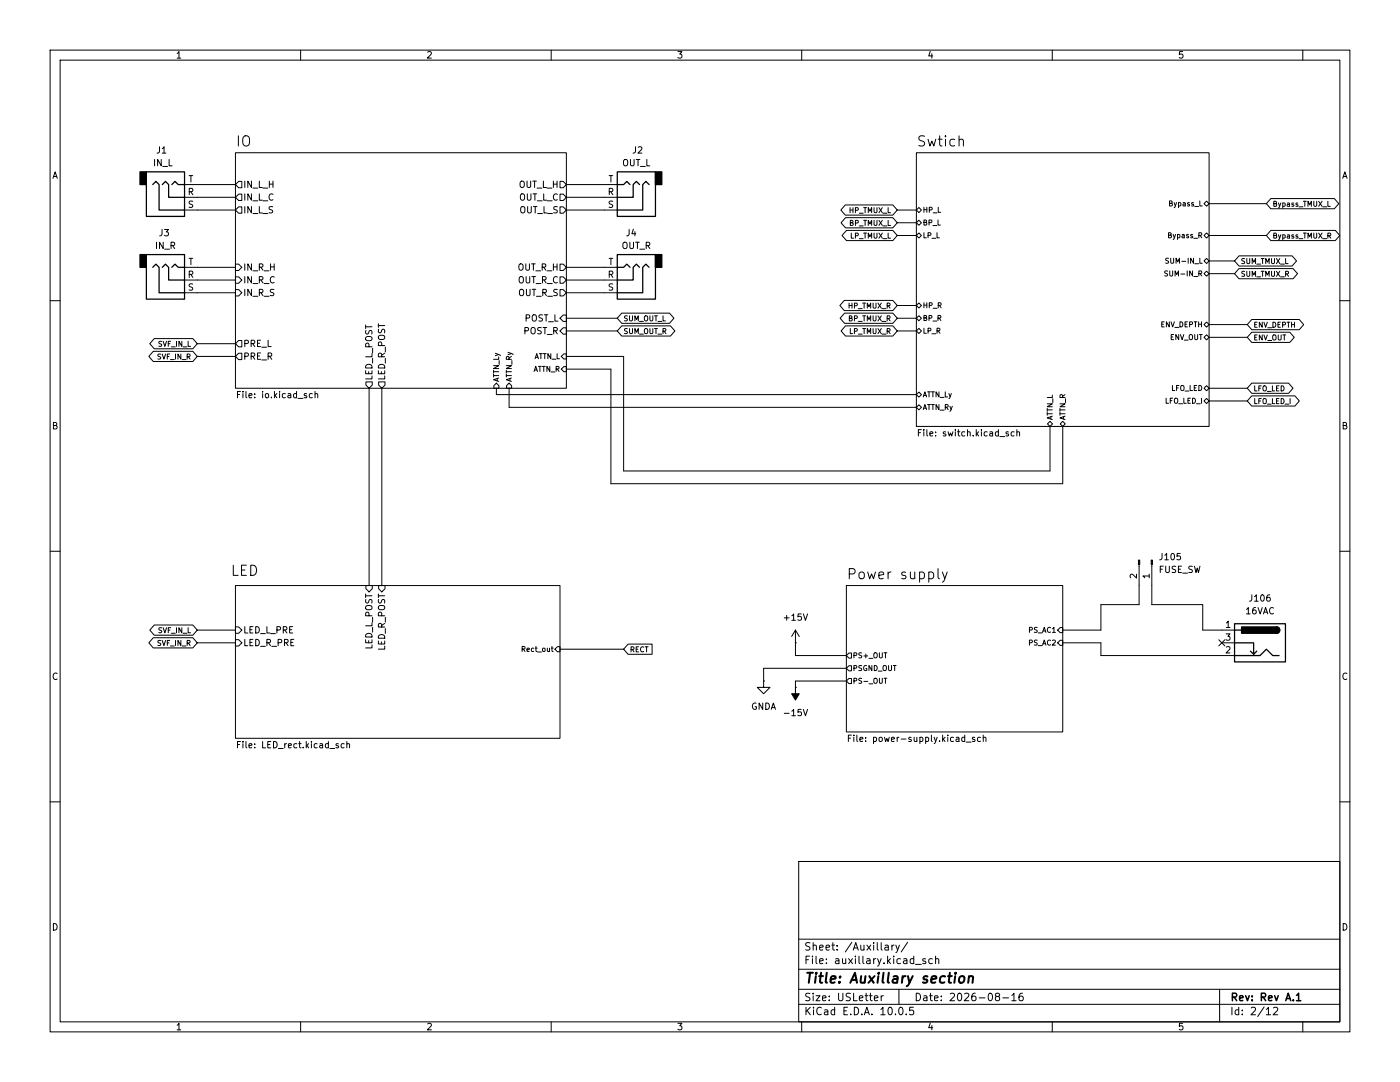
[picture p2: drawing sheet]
(kicad_sch
 (version 20260306)
 (generator "eeschema")
 (generator_version "10.0")
 (paper "USLetter")
 (title_block
  (title "Auxillary section")
  (date "2026-08-16")
  (rev "Rev A.1"))
 (lib_symbols
  (symbol "Connector:Barrel_Jack_Switch"
   (pin_names (hide yes)) (exclude_from_sim no) (in_bom yes) (on_board yes)
   (in_pos_files yes)
   (duplicate_pin_numbers_are_jumpers no)
   (property "Reference" "J" (at 0 5.334 0) (show_name no) (do_not_autoplace no) (effects (font (size 1.27 1.27))))
   (property "Value" "Barrel_Jack_Switch" (at 0 -5.08 0) (show_name no) (do_not_autoplace no) (effects (font (size 1.27 1.27))))
   (property "Footprint" "" (at 1.27 -1.016 0) (show_name no) (do_not_autoplace no) (hide yes) (effects (font (size 1.27 1.27))))
   (property "Datasheet" "" (at 1.27 -1.016 0) (show_name no) (do_not_autoplace no) (hide yes) (effects (font (size 1.27 1.27))))
   (property "Description" "DC Barrel Jack with an internal switch" (at 0 0 0) (show_name no) (do_not_autoplace no) (hide yes) (effects (font (size 1.27 1.27))))
   (symbol "Barrel_Jack_Switch_0_1"
    (rectangle (start -5.08 3.81) (end 5.08 -3.81) (stroke (width 0.254) (type default)) (fill (type background)))
    (polyline (pts (xy -3.81 -2.54) (xy -2.54 -2.54) (xy -1.27 -1.27) (xy 0 -2.54) (xy 2.54 -2.54) (xy 5.08 -2.54)) (stroke (width 0.254) (type default)) (fill (type none)))
    (arc (start -3.302 1.905) (mid -3.9343 2.54) (end -3.302 3.175) (stroke (width 0.254) (type default)) (fill (type none)))
    (arc (start -3.302 1.905) (mid -3.9343 2.54) (end -3.302 3.175) (stroke (width 0.254) (type default)) (fill (type outline)))
    (polyline (pts (xy 1.27 -2.286) (xy 1.905 -1.651)) (stroke (width 0.254) (type default)) (fill (type none)))
    (rectangle (start 3.683 3.175) (end -3.302 1.905) (stroke (width 0.254) (type default)) (fill (type outline)))
    (polyline (pts (xy 5.08 2.54) (xy 3.81 2.54)) (stroke (width 0.254) (type default)) (fill (type none)))
    (polyline (pts (xy 5.08 0) (xy 1.27 0) (xy 1.27 -2.286) (xy 0.635 -1.651)) (stroke (width 0.254) (type default)) (fill (type none))))
   (symbol "Barrel_Jack_Switch_1_1"
    (pin passive line (at 7.62 2.54 180) (length 2.54) (name "" (effects (font (size 1.27 1.27)))) (number "1" (effects (font (size 1.27 1.27)))))
    (pin passive line (at 7.62 -2.54 180) (length 2.54) (name "" (effects (font (size 1.27 1.27)))) (number "2" (effects (font (size 1.27 1.27)))))
    (pin passive line (at 7.62 0 180) (length 2.54) (name "" (effects (font (size 1.27 1.27)))) (number "3" (effects (font (size 1.27 1.27))))))
   (embedded_fonts no))
  (symbol "Connector:Conn_01x02_Pin"
   (pin_names
    (offset 1.016) (hide yes)) (exclude_from_sim no) (in_bom yes) (on_board yes)
   (in_pos_files yes)
   (duplicate_pin_numbers_are_jumpers no)
   (property "Reference" "J" (at 0 2.54 0) (show_name no) (do_not_autoplace no) (effects (font (size 1.27 1.27))))
   (property "Value" "Conn_01x02_Pin" (at 0 -5.08 0) (show_name no) (do_not_autoplace no) (effects (font (size 1.27 1.27))))
   (property "Footprint" "" (at 0 0 0) (show_name no) (do_not_autoplace no) (hide yes) (effects (font (size 1.27 1.27))))
   (property "Datasheet" "" (at 0 0 0) (show_name no) (do_not_autoplace no) (hide yes) (effects (font (size 1.27 1.27))))
   (property "Description" "Generic connector, single row, 01x02, script generated" (at 0 0 0) (show_name no) (do_not_autoplace no) (hide yes) (effects (font (size 1.27 1.27))))
   (property "ki_locked" "" (at 0 0 0) (show_name no) (do_not_autoplace no) (effects (font (size 1.27 1.27))))
   (symbol "Conn_01x02_Pin_1_1"
    (rectangle (start 0.8636 0.127) (end 0 -0.127) (stroke (width 0.1524) (type default)) (fill (type outline)))
    (rectangle (start 0.8636 -2.413) (end 0 -2.667) (stroke (width 0.1524) (type default)) (fill (type outline)))
    (polyline (pts (xy 1.27 0) (xy 0.8636 0)) (stroke (width 0.1524) (type default)) (fill (type none)))
    (polyline (pts (xy 1.27 -2.54) (xy 0.8636 -2.54)) (stroke (width 0.1524) (type default)) (fill (type none)))
    (pin passive line (at 5.08 0 180) (length 3.81) (name "Pin_1" (effects (font (size 1.27 1.27)))) (number "1" (effects (font (size 1.27 1.27)))))
    (pin passive line (at 5.08 -2.54 180) (length 3.81) (name "Pin_2" (effects (font (size 1.27 1.27)))) (number "2" (effects (font (size 1.27 1.27))))))
   (embedded_fonts no))
  (symbol "Connector_Audio:AudioJack3" (exclude_from_sim no) (in_bom yes) (on_board yes)
   (in_pos_files yes)
   (duplicate_pin_numbers_are_jumpers no)
   (property "Reference" "J" (at 0 8.89 0) (show_name no) (do_not_autoplace no) (effects (font (size 1.27 1.27))))
   (property "Value" "AudioJack3" (at 0 6.35 0) (show_name no) (do_not_autoplace no) (effects (font (size 1.27 1.27))))
   (property "Footprint" "" (at 0 0 0) (show_name no) (do_not_autoplace no) (hide yes) (effects (font (size 1.27 1.27))))
   (property "Datasheet" "" (at 0 0 0) (show_name no) (do_not_autoplace no) (hide yes) (effects (font (size 1.27 1.27))))
   (property "Description" "Audio Jack, 3 Poles (Stereo / TRS)" (at 0 0 0) (show_name no) (do_not_autoplace no) (hide yes) (effects (font (size 1.27 1.27))))
   (symbol "AudioJack3_0_1"
    (rectangle (start -5.08 -5.08) (end -6.35 -2.54) (stroke (width 0.254) (type default)) (fill (type outline)))
    (polyline (pts (xy -1.905 -2.54) (xy -1.27 -3.175) (xy -0.635 -2.54) (xy -0.635 0) (xy 2.54 0)) (stroke (width 0.254) (type default)) (fill (type none)))
    (polyline (pts (xy 0 -2.54) (xy 0.635 -3.175) (xy 1.27 -2.54) (xy 2.54 -2.54)) (stroke (width 0.254) (type default)) (fill (type none)))
    (rectangle (start 2.54 3.81) (end -5.08 -5.08) (stroke (width 0.254) (type default)) (fill (type background)))
    (polyline (pts (xy 2.54 2.54) (xy -2.54 2.54) (xy -2.54 -2.54) (xy -3.175 -3.175) (xy -3.81 -2.54)) (stroke (width 0.254) (type default)) (fill (type none))))
   (symbol "AudioJack3_1_1"
    (pin passive line (at 5.08 0 180) (length 2.54) (name "" (effects (font (size 1.27 1.27)))) (number "R" (effects (font (size 1.27 1.27)))))
    (pin passive line (at 5.08 2.54 180) (length 2.54) (name "" (effects (font (size 1.27 1.27)))) (number "S" (effects (font (size 1.27 1.27)))))
    (pin passive line (at 5.08 -2.54 180) (length 2.54) (name "" (effects (font (size 1.27 1.27)))) (number "T" (effects (font (size 1.27 1.27))))))
   (embedded_fonts no))
  (symbol "power:+15V"
   (power global)
   (pin_numbers (hide yes))
   (pin_names
    (offset 0) (hide yes)) (exclude_from_sim no) (in_bom yes) (on_board yes)
   (in_pos_files yes)
   (duplicate_pin_numbers_are_jumpers no)
   (property "Reference" "#PWR" (at 0 -3.81 0) (show_name no) (do_not_autoplace no) (hide yes) (effects (font (size 1.27 1.27))))
   (property "Value" "+15V" (at 0 3.556 0) (show_name no) (do_not_autoplace no) (effects (font (size 1.27 1.27))))
   (property "Footprint" "" (at 0 0 0) (show_name no) (do_not_autoplace no) (hide yes) (effects (font (size 1.27 1.27))))
   (property "Datasheet" "" (at 0 0 0) (show_name no) (do_not_autoplace no) (hide yes) (effects (font (size 1.27 1.27))))
   (property "Description" "Power symbol creates a global label with name \"+15V\"" (at 0 0 0) (show_name no) (do_not_autoplace no) (hide yes) (effects (font (size 1.27 1.27))))
   (symbol "+15V_0_1"
    (polyline (pts (xy -0.762 1.27) (xy 0 2.54)) (stroke (width 0) (type default)) (fill (type none)))
    (polyline (pts (xy 0 2.54) (xy 0.762 1.27)) (stroke (width 0) (type default)) (fill (type none)))
    (polyline (pts (xy 0 0) (xy 0 2.54)) (stroke (width 0) (type default)) (fill (type none))))
   (symbol "+15V_1_1"
    (pin power_in line (at 0 0 90) (length 0) (name "" (effects (font (size 1.27 1.27)))) (number "1" (effects (font (size 1.27 1.27))))))
   (embedded_fonts no))
  (symbol "power:-15V"
   (power global)
   (pin_numbers (hide yes))
   (pin_names
    (offset 0) (hide yes)) (exclude_from_sim no) (in_bom yes) (on_board yes)
   (in_pos_files yes)
   (duplicate_pin_numbers_are_jumpers no)
   (property "Reference" "#PWR" (at 0 -3.81 0) (show_name no) (do_not_autoplace no) (hide yes) (effects (font (size 1.27 1.27))))
   (property "Value" "-15V" (at 0 3.556 0) (show_name no) (do_not_autoplace no) (effects (font (size 1.27 1.27))))
   (property "Footprint" "" (at 0 0 0) (show_name no) (do_not_autoplace no) (hide yes) (effects (font (size 1.27 1.27))))
   (property "Datasheet" "" (at 0 0 0) (show_name no) (do_not_autoplace no) (hide yes) (effects (font (size 1.27 1.27))))
   (property "Description" "Power symbol creates a global label with name \"-15V\"" (at 0 0 0) (show_name no) (do_not_autoplace no) (hide yes) (effects (font (size 1.27 1.27))))
   (symbol "-15V_0_0"
    (pin power_in line (at 0 0 90) (length 0) (name "" (effects (font (size 1.27 1.27)))) (number "1" (effects (font (size 1.27 1.27))))))
   (symbol "-15V_0_1"
    (polyline (pts (xy 0 0) (xy 0 1.27) (xy 0.762 1.27) (xy 0 2.54) (xy -0.762 1.27) (xy 0 1.27)) (stroke (width 0) (type default)) (fill (type outline))))
   (embedded_fonts no))
  (symbol "power:GNDA"
   (power global)
   (pin_numbers (hide yes))
   (pin_names
    (offset 0) (hide yes)) (exclude_from_sim no) (in_bom yes) (on_board yes)
   (in_pos_files yes)
   (duplicate_pin_numbers_are_jumpers no)
   (property "Reference" "#PWR" (at 0 -6.35 0) (show_name no) (do_not_autoplace no) (hide yes) (effects (font (size 1.27 1.27))))
   (property "Value" "GNDA" (at 0 -3.81 0) (show_name no) (do_not_autoplace no) (effects (font (size 1.27 1.27))))
   (property "Footprint" "" (at 0 0 0) (show_name no) (do_not_autoplace no) (hide yes) (effects (font (size 1.27 1.27))))
   (property "Datasheet" "" (at 0 0 0) (show_name no) (do_not_autoplace no) (hide yes) (effects (font (size 1.27 1.27))))
   (property "Description" "Power symbol creates a global label with name \"GNDA\" , analog ground" (at 0 0 0) (show_name no) (do_not_autoplace no) (hide yes) (effects (font (size 1.27 1.27))))
   (symbol "GNDA_0_1"
    (polyline (pts (xy 0 0) (xy 0 -1.27) (xy 1.27 -1.27) (xy 0 -2.54) (xy -1.27 -1.27) (xy 0 -1.27)) (stroke (width 0) (type default)) (fill (type none))))
   (symbol "GNDA_1_1"
    (pin power_in line (at 0 0 270) (length 0) (name "" (effects (font (size 1.27 1.27)))) (number "1" (effects (font (size 1.27 1.27))))))
   (embedded_fonts no)))
 (no_connect
  (at 243.84 128.27))
 (wire
  (pts (xy 158.75 130.81) (xy 168.91 130.81))
  (stroke (width 0) (type default)))
 (wire
  (pts (xy 179.07 44.45) (xy 182.88 44.45))
  (stroke (width 0) (type default)))
 (wire
  (pts (xy 101.6 77.47) (xy 101.6 81.28))
  (stroke (width 0) (type default)))
 (wire
  (pts (xy 124.46 93.98) (xy 209.55 93.98))
  (stroke (width 0) (type default)))
 (wire
  (pts (xy 219.71 125.73) (xy 219.71 120.65))
  (stroke (width 0) (type default)))
 (wire
  (pts (xy 111.76 129.54) (xy 124.46 129.54))
  (stroke (width 0) (type default)))
 (wire
  (pts (xy 76.2 77.47) (xy 76.2 116.84))
  (stroke (width 0) (type default)))
 (wire
  (pts (xy 152.4 135.89) (xy 152.4 133.35))
  (stroke (width 0) (type default)))
 (wire
  (pts (xy 158.75 135.89) (xy 168.91 135.89))
  (stroke (width 0) (type default)))
 (wire
  (pts (xy 39.37 128.27) (xy 46.99 128.27))
  (stroke (width 0) (type default)))
 (wire
  (pts (xy 179.07 46.99) (xy 182.88 46.99))
  (stroke (width 0) (type default)))
 (wire
  (pts (xy 113.03 41.91) (xy 120.65 41.91))
  (stroke (width 0) (type default)))
 (wire
  (pts (xy 241.3 64.77) (xy 248.92 64.77))
  (stroke (width 0) (type default)))
 (wire
  (pts (xy 39.37 36.83) (xy 46.99 36.83))
  (stroke (width 0) (type default)))
 (wire
  (pts (xy 241.3 77.47) (xy 248.92 77.47))
  (stroke (width 0) (type default)))
 (wire
  (pts (xy 39.37 39.37) (xy 46.99 39.37))
  (stroke (width 0) (type default)))
 (wire
  (pts (xy 179.07 63.5) (xy 182.88 63.5))
  (stroke (width 0) (type default)))
 (wire
  (pts (xy 227.33 116.84) (xy 227.33 120.65))
  (stroke (width 0) (type default)))
 (wire
  (pts (xy 209.55 93.98) (xy 209.55 85.09))
  (stroke (width 0) (type default)))
 (wire
  (pts (xy 73.66 77.47) (xy 73.66 116.84))
  (stroke (width 0) (type default)))
 (wire
  (pts (xy 113.03 36.83) (xy 120.65 36.83))
  (stroke (width 0) (type default)))
 (wire
  (pts (xy 39.37 58.42) (xy 46.99 58.42))
  (stroke (width 0) (type default)))
 (wire
  (pts (xy 158.75 130.81) (xy 158.75 128.27))
  (stroke (width 0) (type default)))
 (wire
  (pts (xy 241.3 67.31) (xy 248.92 67.31))
  (stroke (width 0) (type default)))
 (wire
  (pts (xy 113.03 71.12) (xy 124.46 71.12))
  (stroke (width 0) (type default)))
 (wire
  (pts (xy 39.37 125.73) (xy 46.99 125.73))
  (stroke (width 0) (type default)))
 (wire
  (pts (xy 113.03 39.37) (xy 120.65 39.37))
  (stroke (width 0) (type default)))
 (wire
  (pts (xy 113.03 66.04) (xy 123.19 66.04))
  (stroke (width 0) (type default)))
 (wire
  (pts (xy 101.6 81.28) (xy 182.88 81.28))
  (stroke (width 0) (type default)))
 (wire
  (pts (xy 243.84 125.73) (xy 240.03 125.73))
  (stroke (width 0) (type default)))
 (wire
  (pts (xy 219.71 130.81) (xy 243.84 130.81))
  (stroke (width 0) (type default)))
 (wire
  (pts (xy 113.03 58.42) (xy 120.65 58.42))
  (stroke (width 0) (type default)))
 (wire
  (pts (xy 179.07 66.04) (xy 182.88 66.04))
  (stroke (width 0) (type default)))
 (wire
  (pts (xy 113.03 55.88) (xy 120.65 55.88))
  (stroke (width 0) (type default)))
 (wire
  (pts (xy 212.09 85.09) (xy 212.09 96.52))
  (stroke (width 0) (type default)))
 (wire
  (pts (xy 240.03 125.73) (xy 240.03 120.65))
  (stroke (width 0) (type default)))
 (wire
  (pts (xy 99.06 77.47) (xy 99.06 78.74))
  (stroke (width 0) (type default)))
 (wire
  (pts (xy 121.92 96.52) (xy 212.09 96.52))
  (stroke (width 0) (type default)))
 (wire
  (pts (xy 121.92 73.66) (xy 113.03 73.66))
  (stroke (width 0) (type default)))
 (wire
  (pts (xy 124.46 71.12) (xy 124.46 93.98))
  (stroke (width 0) (type default)))
 (wire
  (pts (xy 241.3 80.01) (xy 248.92 80.01))
  (stroke (width 0) (type default)))
 (wire
  (pts (xy 158.75 137.16) (xy 158.75 135.89))
  (stroke (width 0) (type default)))
 (wire
  (pts (xy 39.37 71.12) (xy 46.99 71.12))
  (stroke (width 0) (type default)))
 (wire
  (pts (xy 39.37 55.88) (xy 46.99 55.88))
  (stroke (width 0) (type default)))
 (wire
  (pts (xy 152.4 133.35) (xy 168.91 133.35))
  (stroke (width 0) (type default)))
 (wire
  (pts (xy 229.87 120.65) (xy 229.87 116.84))
  (stroke (width 0) (type default)))
 (wire
  (pts (xy 241.3 54.61) (xy 246.38 54.61))
  (stroke (width 0) (type default)))
 (wire
  (pts (xy 219.71 120.65) (xy 227.33 120.65))
  (stroke (width 0) (type default)))
 (wire
  (pts (xy 99.06 78.74) (xy 182.88 78.74))
  (stroke (width 0) (type default)))
 (wire
  (pts (xy 219.71 128.27) (xy 212.09 128.27))
  (stroke (width 0) (type default)))
 (wire
  (pts (xy 241.3 52.07) (xy 246.38 52.07))
  (stroke (width 0) (type default)))
 (wire
  (pts (xy 39.37 68.58) (xy 46.99 68.58))
  (stroke (width 0) (type default)))
 (wire
  (pts (xy 121.92 73.66) (xy 121.92 96.52))
  (stroke (width 0) (type default)))
 (wire
  (pts (xy 240.03 120.65) (xy 229.87 120.65))
  (stroke (width 0) (type default)))
 (wire
  (pts (xy 241.3 40.64) (xy 252.73 40.64))
  (stroke (width 0) (type default)))
 (wire
  (pts (xy 179.07 60.96) (xy 182.88 60.96))
  (stroke (width 0) (type default)))
 (wire
  (pts (xy 179.07 41.91) (xy 182.88 41.91))
  (stroke (width 0) (type default)))
 (wire
  (pts (xy 113.03 63.5) (xy 123.19 63.5))
  (stroke (width 0) (type default)))
 (wire
  (pts (xy 241.3 46.99) (xy 252.73 46.99))
  (stroke (width 0) (type default)))
 (wire
  (pts (xy 219.71 130.81) (xy 219.71 128.27))
  (stroke (width 0) (type default)))
 (wire
  (pts (xy 39.37 53.34) (xy 46.99 53.34))
  (stroke (width 0) (type default)))
 (wire
  (pts (xy 39.37 41.91) (xy 46.99 41.91))
  (stroke (width 0) (type default)))
 (wire
  (pts (xy 113.03 53.34) (xy 120.65 53.34))
  (stroke (width 0) (type default)))
 (wire
  (pts (xy 212.09 125.73) (xy 219.71 125.73))
  (stroke (width 0) (type default)))
 (global_label "RECT"
  (shape input)
  (at 124.46 129.54 0)
  (fields_autoplaced yes)
  (effects (font (size 1.016 1.016)) (justify left))
  (property "Intersheetrefs" "${INTERSHEET_REFS}" (at 130.5732 129.54 0) (hide yes) (show_name no) (do_not_autoplace no) (effects (font (size 1.27 1.27)) (justify left))))
 (global_label "LFO_LED"
  (shape bidirectional)
  (at 248.92 77.47 0)
  (fields_autoplaced yes)
  (effects (font (size 1.016 1.016)) (justify left))
  (property "Intersheetrefs" "${INTERSHEET_REFS}" (at 258.4865 77.47 0) (hide yes) (show_name no) (do_not_autoplace no) (effects (font (size 1.27 1.27)) (justify left))))
 (global_label "LP_TMUX_L"
  (shape bidirectional)
  (at 179.07 46.99 180)
  (fields_autoplaced yes)
  (effects (font (size 1.016 1.016)) (justify right))
  (property "Intersheetrefs" "${INTERSHEET_REFS}" (at 168.5057 46.99 0) (hide yes) (show_name no) (do_not_autoplace no) (effects (font (size 1.27 1.27)) (justify right))))
 (global_label "SVF_IN_R"
  (shape bidirectional)
  (at 39.37 128.27 180)
  (fields_autoplaced yes)
  (effects (font (size 1.016 1.016)) (justify right))
  (property "Intersheetrefs" "${INTERSHEET_REFS}" (at 30.1603 128.27 0) (hide yes) (show_name no) (do_not_autoplace no) (effects (font (size 1.27 1.27)) (justify right))))
 (global_label "SUM_TMUX_R"
  (shape bidirectional)
  (at 246.38 54.61 0)
  (fields_autoplaced yes)
  (effects (font (size 1.016 1.016)) (justify left))
  (property "Intersheetrefs" "${INTERSHEET_REFS}" (at 259.3814 54.61 0) (hide yes) (show_name no) (do_not_autoplace no) (effects (font (size 1.27 1.27)) (justify left))))
 (global_label "LP_TMUX_R"
  (shape bidirectional)
  (at 179.07 66.04 180)
  (fields_autoplaced yes)
  (effects (font (size 1.016 1.016)) (justify right))
  (property "Intersheetrefs" "${INTERSHEET_REFS}" (at 168.3122 66.04 0) (hide yes) (show_name no) (do_not_autoplace no) (effects (font (size 1.27 1.27)) (justify right))))
 (global_label "ENV_DEPTH"
  (shape bidirectional)
  (at 248.92 64.77 0)
  (fields_autoplaced yes)
  (effects (font (size 1.016 1.016)) (justify left))
  (property "Intersheetrefs" "${INTERSHEET_REFS}" (at 260.6152 64.77 0) (hide yes) (show_name no) (do_not_autoplace no) (effects (font (size 1.27 1.27)) (justify left))))
 (global_label "Bypass_TMUX_L"
  (shape bidirectional)
  (at 252.73 40.64 0)
  (fields_autoplaced yes)
  (effects (font (size 1.016 1.016)) (justify left))
  (property "Intersheetrefs" "${INTERSHEET_REFS}" (at 266.7293 40.64 0) (hide yes) (show_name no) (do_not_autoplace no) (effects (font (size 1.27 1.27)) (justify left))))
 (global_label "SVF_IN_L"
  (shape bidirectional)
  (at 39.37 125.73 180)
  (fields_autoplaced yes)
  (effects (font (size 1.016 1.016)) (justify right))
  (property "Intersheetrefs" "${INTERSHEET_REFS}" (at 30.3538 125.73 0) (hide yes) (show_name no) (do_not_autoplace no) (effects (font (size 1.27 1.27)) (justify right))))
 (global_label "ENV_OUT"
  (shape bidirectional)
  (at 248.92 67.31 0)
  (fields_autoplaced yes)
  (effects (font (size 1.016 1.016)) (justify left))
  (property "Intersheetrefs" "${INTERSHEET_REFS}" (at 258.7284 67.31 0) (hide yes) (show_name no) (do_not_autoplace no) (effects (font (size 1.27 1.27)) (justify left))))
 (global_label "BP_TMUX_R"
  (shape bidirectional)
  (at 179.07 63.5 180)
  (fields_autoplaced yes)
  (effects (font (size 1.016 1.016)) (justify right))
  (property "Intersheetrefs" "${INTERSHEET_REFS}" (at 168.1187 63.5 0) (hide yes) (show_name no) (do_not_autoplace no) (effects (font (size 1.27 1.27)) (justify right))))
 (global_label "SVF_IN_L"
  (shape bidirectional)
  (at 39.37 68.58 180)
  (fields_autoplaced yes)
  (effects (font (size 1.016 1.016)) (justify right))
  (property "Intersheetrefs" "${INTERSHEET_REFS}" (at 30.3538 68.58 0) (hide yes) (show_name no) (do_not_autoplace no) (effects (font (size 1.27 1.27)) (justify right))))
 (global_label "SUM_TMUX_L"
  (shape bidirectional)
  (at 246.38 52.07 0)
  (fields_autoplaced yes)
  (effects (font (size 1.016 1.016)) (justify left))
  (property "Intersheetrefs" "${INTERSHEET_REFS}" (at 259.1879 52.07 0) (hide yes) (show_name no) (do_not_autoplace no) (effects (font (size 1.27 1.27)) (justify left))))
 (global_label "Bypass_TMUX_R"
  (shape bidirectional)
  (at 252.73 46.99 0)
  (fields_autoplaced yes)
  (effects (font (size 1.016 1.016)) (justify left))
  (property "Intersheetrefs" "${INTERSHEET_REFS}" (at 266.9228 46.99 0) (hide yes) (show_name no) (do_not_autoplace no) (effects (font (size 1.27 1.27)) (justify left))))
 (global_label "SUM_OUT_L"
  (shape bidirectional)
  (at 123.19 63.5 0)
  (fields_autoplaced yes)
  (effects (font (size 1.016 1.016)) (justify left))
  (property "Intersheetrefs" "${INTERSHEET_REFS}" (at 134.9336 63.5 0) (hide yes) (show_name no) (do_not_autoplace no) (effects (font (size 1.27 1.27)) (justify left))))
 (global_label "BP_TMUX_L"
  (shape bidirectional)
  (at 179.07 44.45 180)
  (fields_autoplaced yes)
  (effects (font (size 1.016 1.016)) (justify right))
  (property "Intersheetrefs" "${INTERSHEET_REFS}" (at 168.3122 44.45 0) (hide yes) (show_name no) (do_not_autoplace no) (effects (font (size 1.27 1.27)) (justify right))))
 (global_label "LFO_LED_I"
  (shape bidirectional)
  (at 248.92 80.01 0)
  (fields_autoplaced yes)
  (effects (font (size 1.016 1.016)) (justify left))
  (property "Intersheetrefs" "${INTERSHEET_REFS}" (at 259.7444 80.01 0) (hide yes) (show_name no) (do_not_autoplace no) (effects (font (size 1.27 1.27)) (justify left))))
 (global_label "HP_TMUX_R"
  (shape bidirectional)
  (at 179.07 60.96 180)
  (fields_autoplaced yes)
  (effects (font (size 1.016 1.016)) (justify right))
  (property "Intersheetrefs" "${INTERSHEET_REFS}" (at 168.0703 60.96 0) (hide yes) (show_name no) (do_not_autoplace no) (effects (font (size 1.27 1.27)) (justify right))))
 (global_label "SVF_IN_R"
  (shape bidirectional)
  (at 39.37 71.12 180)
  (fields_autoplaced yes)
  (effects (font (size 1.016 1.016)) (justify right))
  (property "Intersheetrefs" "${INTERSHEET_REFS}" (at 30.1603 71.12 0) (hide yes) (show_name no) (do_not_autoplace no) (effects (font (size 1.27 1.27)) (justify right))))
 (global_label "SUM_OUT_R"
  (shape bidirectional)
  (at 123.19 66.04 0)
  (fields_autoplaced yes)
  (effects (font (size 1.016 1.016)) (justify left))
  (property "Intersheetrefs" "${INTERSHEET_REFS}" (at 135.1271 66.04 0) (hide yes) (show_name no) (do_not_autoplace no) (effects (font (size 1.27 1.27)) (justify left))))
 (global_label "HP_TMUX_L"
  (shape bidirectional)
  (at 179.07 41.91 180)
  (fields_autoplaced yes)
  (effects (font (size 1.016 1.016)) (justify right))
  (property "Intersheetrefs" "${INTERSHEET_REFS}" (at 168.2638 41.91 0) (hide yes) (show_name no) (do_not_autoplace no) (effects (font (size 1.27 1.27)) (justify right))))
 (symbol
  (lib_id "Connector_Audio:AudioJack3")
  (at 125.73 55.88 180)
  (unit 1)
  (body_style 1)
  (exclude_from_sim no)
  (in_bom yes)
  (on_board yes)
  (in_pos_files yes)
  (dnp no)
  (property "Reference" "J4" (at 125.984 46.482 0) (show_name no) (do_not_autoplace no) (effects (font (size 1.27 1.27))))
  (property "Value" "OUT_R" (at 127 49.022 0) (show_name no) (do_not_autoplace no) (effects (font (size 1.27 1.27))))
  (property "Footprint" "dj-isolator-lib:Generic_6.35mm_TRS_3pins" (at 125.73 55.88 0) (hide yes) (show_name no) (do_not_autoplace no) (effects (font (size 1.27 1.27))))
  (property "Datasheet" "" (at 125.73 55.88 0) (hide yes) (show_name no) (do_not_autoplace no) (effects (font (size 1.27 1.27))))
  (property "Description" "Audio Jack, 3 Poles (Stereo / TRS)" (at 125.73 55.88 0) (hide yes) (show_name no) (do_not_autoplace no) (effects (font (size 1.27 1.27))))
  (property "MCD" "" (at 125.73 55.88 0) (hide yes) (show_name no) (do_not_autoplace no) (effects (font (size 1.016 1.016))))
  (pin "T")
  (pin "S")
  (pin "R"))
 (symbol
  (lib_id "Connector_Audio:AudioJack3")
  (at 125.73 39.37 180)
  (unit 1)
  (body_style 1)
  (exclude_from_sim no)
  (in_bom yes)
  (on_board yes)
  (in_pos_files yes)
  (dnp no)
  (property "Reference" "J2" (at 127.254 29.972 0) (show_name no) (do_not_autoplace no) (effects (font (size 1.27 1.27))))
  (property "Value" "OUT_L" (at 127 32.512 0) (show_name no) (do_not_autoplace no) (effects (font (size 1.27 1.27))))
  (property "Footprint" "dj-isolator-lib:Generic_6.35mm_TRS_3pins" (at 125.73 39.37 0) (hide yes) (show_name no) (do_not_autoplace no) (effects (font (size 1.27 1.27))))
  (property "Datasheet" "" (at 125.73 39.37 0) (hide yes) (show_name no) (do_not_autoplace no) (effects (font (size 1.27 1.27))))
  (property "Description" "Audio Jack, 3 Poles (Stereo / TRS)" (at 125.73 39.37 0) (hide yes) (show_name no) (do_not_autoplace no) (effects (font (size 1.27 1.27))))
  (property "MCD" "" (at 125.73 39.37 0) (hide yes) (show_name no) (do_not_autoplace no) (effects (font (size 1.016 1.016))))
  (pin "T")
  (pin "S")
  (pin "R"))
 (symbol
  (lib_id "Connector_Audio:AudioJack3")
  (at 34.29 55.88 0)
  (mirror x)
  (unit 1)
  (body_style 1)
  (exclude_from_sim no)
  (in_bom yes)
  (on_board yes)
  (in_pos_files yes)
  (dnp no)
  (property "Reference" "J3" (at 32.766 46.482 0) (show_name no) (do_not_autoplace no) (effects (font (size 1.27 1.27))))
  (property "Value" "IN_R" (at 33.02 49.022 0) (show_name no) (do_not_autoplace no) (effects (font (size 1.27 1.27))))
  (property "Footprint" "dj-isolator-lib:Generic_6.35mm_TRS_3pins" (at 34.29 55.88 0) (hide yes) (show_name no) (do_not_autoplace no) (effects (font (size 1.27 1.27))))
  (property "Datasheet" "" (at 34.29 55.88 0) (hide yes) (show_name no) (do_not_autoplace no) (effects (font (size 1.27 1.27))))
  (property "Description" "Audio Jack, 3 Poles (Stereo / TRS)" (at 34.29 55.88 0) (hide yes) (show_name no) (do_not_autoplace no) (effects (font (size 1.27 1.27))))
  (property "MCD" "" (at 34.29 55.88 0) (hide yes) (show_name no) (do_not_autoplace no) (effects (font (size 1.016 1.016))))
  (pin "T")
  (pin "S")
  (pin "R"))
 (symbol
  (lib_id "power:-15V")
  (at 158.75 137.16 0)
  (mirror x)
  (unit 1)
  (body_style 1)
  (exclude_from_sim no)
  (in_bom yes)
  (on_board yes)
  (in_pos_files yes)
  (dnp no)
  (fields_autoplaced yes)
  (property "Reference" "#PWR0103" (at 158.75 133.35 0) (hide yes) (show_name no) (do_not_autoplace no) (effects (font (size 1.27 1.27))))
  (property "Value" "-15V" (at 158.75 142.24 0) (show_name no) (do_not_autoplace no) (effects (font (size 1.27 1.27))))
  (property "Footprint" "" (at 158.75 137.16 0) (hide yes) (show_name no) (do_not_autoplace no) (effects (font (size 1.27 1.27))))
  (property "Datasheet" "" (at 158.75 137.16 0) (hide yes) (show_name no) (do_not_autoplace no) (effects (font (size 1.27 1.27))))
  (property "Description" "Power symbol creates a global label with name \"-15V\"" (at 158.75 137.16 0) (hide yes) (show_name no) (do_not_autoplace no) (effects (font (size 1.27 1.27))))
  (pin "1"))
 (symbol
  (lib_id "Connector:Barrel_Jack_Switch")
  (at 251.46 128.27 0)
  (mirror y)
  (unit 1)
  (body_style 1)
  (exclude_from_sim no)
  (in_bom yes)
  (on_board yes)
  (in_pos_files yes)
  (dnp no)
  (fields_autoplaced yes)
  (property "Reference" "J106" (at 251.46 119.38 0) (show_name no) (do_not_autoplace no) (effects (font (size 1.27 1.27))))
  (property "Value" "16VAC" (at 251.46 121.92 0) (show_name no) (do_not_autoplace no) (effects (font (size 1.27 1.27))))
  (property "Footprint" "Connector_BarrelJack:BarrelJack_Horizontal" (at 250.19 129.286 0) (hide yes) (show_name no) (do_not_autoplace no) (effects (font (size 1.27 1.27))))
  (property "Datasheet" "" (at 250.19 129.286 0) (hide yes) (show_name no) (do_not_autoplace no) (effects (font (size 1.27 1.27))))
  (property "Description" "DC Barrel Jack with an internal switch" (at 251.46 128.27 0) (hide yes) (show_name no) (do_not_autoplace no) (effects (font (size 1.27 1.27))))
  (pin "1")
  (pin "3")
  (pin "2"))
 (symbol
  (lib_id "Connector_Audio:AudioJack3")
  (at 34.29 39.37 0)
  (mirror x)
  (unit 1)
  (body_style 1)
  (exclude_from_sim no)
  (in_bom yes)
  (on_board yes)
  (in_pos_files yes)
  (dnp no)
  (property "Reference" "J1" (at 32.258 29.972 0) (show_name no) (do_not_autoplace no) (effects (font (size 1.27 1.27))))
  (property "Value" "IN_L" (at 32.512 32.512 0) (show_name no) (do_not_autoplace no) (effects (font (size 1.27 1.27))))
  (property "Footprint" "dj-isolator-lib:Generic_6.35mm_TRS_3pins" (at 34.29 39.37 0) (hide yes) (show_name no) (do_not_autoplace no) (effects (font (size 1.27 1.27))))
  (property "Datasheet" "" (at 34.29 39.37 0) (hide yes) (show_name no) (do_not_autoplace no) (effects (font (size 1.27 1.27))))
  (property "Description" "Audio Jack, 3 Poles (Stereo / TRS)" (at 34.29 39.37 0) (hide yes) (show_name no) (do_not_autoplace no) (effects (font (size 1.27 1.27))))
  (property "MCD" "" (at 34.29 39.37 0) (hide yes) (show_name no) (do_not_autoplace no) (effects (font (size 1.016 1.016))))
  (pin "T")
  (pin "S")
  (pin "R"))
 (symbol
  (lib_id "power:+15V")
  (at 158.75 128.27 0)
  (unit 1)
  (body_style 1)
  (exclude_from_sim no)
  (in_bom yes)
  (on_board yes)
  (in_pos_files yes)
  (dnp no)
  (fields_autoplaced yes)
  (property "Reference" "#PWR0102" (at 158.75 132.08 0) (hide yes) (show_name no) (do_not_autoplace no) (effects (font (size 1.27 1.27))))
  (property "Value" "+15V" (at 158.75 123.19 0) (show_name no) (do_not_autoplace no) (effects (font (size 1.27 1.27))))
  (property "Footprint" "" (at 158.75 128.27 0) (hide yes) (show_name no) (do_not_autoplace no) (effects (font (size 1.27 1.27))))
  (property "Datasheet" "" (at 158.75 128.27 0) (hide yes) (show_name no) (do_not_autoplace no) (effects (font (size 1.27 1.27))))
  (property "Description" "Power symbol creates a global label with name \"+15V\"" (at 158.75 128.27 0) (hide yes) (show_name no) (do_not_autoplace no) (effects (font (size 1.27 1.27))))
  (pin "1"))
 (symbol
  (lib_id "Connector:Conn_01x02_Pin")
  (at 229.87 111.76 270)
  (unit 1)
  (body_style 1)
  (exclude_from_sim no)
  (in_bom yes)
  (on_board yes)
  (in_pos_files yes)
  (dnp no)
  (property "Reference" "J105" (at 231.14 111.1249 90) (show_name no) (do_not_autoplace no) (effects (font (size 1.27 1.27)) (justify left)))
  (property "Value" "FUSE_SW" (at 231.14 113.6649 90) (show_name no) (do_not_autoplace no) (effects (font (size 1.27 1.27)) (justify left)))
  (property "Footprint" "Connector_Molex:Molex_KK-396_5273-02A_1x02_P3.96mm_Vertical" (at 229.87 111.76 0) (hide yes) (show_name no) (do_not_autoplace no) (effects (font (size 1.27 1.27))))
  (property "Datasheet" "" (at 229.87 111.76 0) (hide yes) (show_name no) (do_not_autoplace no) (effects (font (size 1.27 1.27))))
  (property "Description" "Generic connector, single row, 01x02, script generated" (at 229.87 111.76 0) (hide yes) (show_name no) (do_not_autoplace no) (effects (font (size 1.27 1.27))))
  (pin "2")
  (pin "1"))
 (symbol
  (lib_id "power:GNDA")
  (at 152.4 135.89 0)
  (unit 1)
  (body_style 1)
  (exclude_from_sim no)
  (in_bom yes)
  (on_board yes)
  (in_pos_files yes)
  (dnp no)
  (fields_autoplaced yes)
  (property "Reference" "#PWR0101" (at 152.4 142.24 0) (hide yes) (show_name no) (do_not_autoplace no) (effects (font (size 1.27 1.27))))
  (property "Value" "GNDA" (at 152.4 140.97 0) (show_name no) (do_not_autoplace no) (effects (font (size 1.27 1.27))))
  (property "Footprint" "" (at 152.4 135.89 0) (hide yes) (show_name no) (do_not_autoplace no) (effects (font (size 1.27 1.27))))
  (property "Datasheet" "" (at 152.4 135.89 0) (hide yes) (show_name no) (do_not_autoplace no) (effects (font (size 1.27 1.27))))
  (property "Description" "Power symbol creates a global label with name \"GNDA\" , analog ground" (at 152.4 135.89 0) (hide yes) (show_name no) (do_not_autoplace no) (effects (font (size 1.27 1.27))))
  (pin "1"))
 (sheet
  (at 182.88 30.48)
  (size 58.42 54.61)
  (exclude_from_sim no)
  (in_bom yes)
  (on_board yes)
  (dnp no)
  (fields_autoplaced yes)
  (stroke (width 0.1524) (type solid))
  (fill (color 0 0 0 0))
  (property "Sheetname" "Swtich" (at 182.88 29.3874 0) (show_name no) (do_not_autoplace no) (effects (font (size 2.032 2.032)) (justify left bottom)))
  (property "Sheetfile" "switch.kicad_sch" (at 182.88 85.6746 0) (show_name no) (do_not_autoplace no) (effects (font (size 1.27 1.27)) (justify left top)))
  (pin "ATTN_L" bidirectional (at 209.55 85.09 270) (effects (font (size 1.016 1.016)) (justify left)))
  (pin "ATTN_Ly" bidirectional (at 182.88 78.74 180) (effects (font (size 1.016 1.016)) (justify left)))
  (pin "ATTN_R" bidirectional (at 212.09 85.09 270) (effects (font (size 1.016 1.016)) (justify left)))
  (pin "BP_L" bidirectional (at 182.88 44.45 180) (effects (font (size 1.016 1.016)) (justify left)))
  (pin "BP_R" bidirectional (at 182.88 63.5 180) (effects (font (size 1.016 1.016)) (justify left)))
  (pin "Bypass_L" bidirectional (at 241.3 40.64 0) (effects (font (size 1.016 1.016)) (justify right)))
  (pin "HP_L" bidirectional (at 182.88 41.91 180) (effects (font (size 1.016 1.016)) (justify left)))
  (pin "HP_R" bidirectional (at 182.88 60.96 180) (effects (font (size 1.016 1.016)) (justify left)))
  (pin "LP_L" bidirectional (at 182.88 46.99 180) (effects (font (size 1.016 1.016)) (justify left)))
  (pin "LP_R" bidirectional (at 182.88 66.04 180) (effects (font (size 1.016 1.016)) (justify left)))
  (pin "SUM-IN_L" bidirectional (at 241.3 52.07 0) (effects (font (size 1.016 1.016)) (justify right)))
  (pin "SUM-IN_R" bidirectional (at 241.3 54.61 0) (effects (font (size 1.016 1.016)) (justify right)))
  (pin "Bypass_R" bidirectional (at 241.3 46.99 0) (effects (font (size 1.016 1.016)) (justify right)))
  (pin "ATTN_Ry" bidirectional (at 182.88 81.28 180) (effects (font (size 1.016 1.016)) (justify left)))
  (pin "LFO_LED" bidirectional (at 241.3 77.47 0) (effects (font (size 1.016 1.016)) (justify right)))
  (pin "LFO_LED_I" bidirectional (at 241.3 80.01 0) (effects (font (size 1.016 1.016)) (justify right)))
  (pin "ENV_DEPTH" bidirectional (at 241.3 64.77 0) (effects (font (size 1.016 1.016)) (justify right)))
  (pin "ENV_OUT" bidirectional (at 241.3 67.31 0) (effects (font (size 1.016 1.016)) (justify right))))
 (sheet
  (at 46.99 116.84)
  (size 64.77 30.48)
  (exclude_from_sim no)
  (in_bom yes)
  (on_board yes)
  (dnp no)
  (stroke (width 0.1524) (type solid))
  (fill (color 0 0 0 0))
  (property "Sheetname" "LED" (at 45.974 115.062 0) (show_name no) (do_not_autoplace no) (effects (font (size 2.032 2.032)) (justify left bottom)))
  (property "Sheetfile" "LED_rect.kicad_sch" (at 46.99 147.9046 0) (show_name no) (do_not_autoplace no) (effects (font (size 1.27 1.27)) (justify left top)))
  (pin "LED_L_POST" input (at 73.66 116.84 90) (effects (font (size 1.27 1.27)) (justify right)))
  (pin "LED_L_PRE" input (at 46.99 125.73 180) (effects (font (size 1.27 1.27)) (justify left)))
  (pin "LED_R_POST" input (at 76.2 116.84 90) (effects (font (size 1.27 1.27)) (justify right)))
  (pin "LED_R_PRE" input (at 46.99 128.27 180) (effects (font (size 1.27 1.27)) (justify left)))
  (pin "Rect_out" input (at 111.76 129.54 0) (effects (font (size 1.016 1.016)) (justify right))))
 (sheet
  (at 46.99 30.48)
  (size 66.04 46.99)
  (exclude_from_sim no)
  (in_bom yes)
  (on_board yes)
  (dnp no)
  (fields_autoplaced yes)
  (stroke (width 0.1524) (type solid))
  (fill (color 0 0 0 0))
  (property "Sheetname" "IO" (at 46.99 29.3874 0) (show_name no) (do_not_autoplace no) (effects (font (size 2.032 2.032)) (justify left bottom)))
  (property "Sheetfile" "io.kicad_sch" (at 46.99 78.0546 0) (show_name no) (do_not_autoplace no) (effects (font (size 1.27 1.27)) (justify left top)))
  (pin "IN_L_C" output (at 46.99 39.37 180) (effects (font (size 1.27 1.27)) (justify left)))
  (pin "IN_L_H" output (at 46.99 36.83 180) (effects (font (size 1.27 1.27)) (justify left)))
  (pin "IN_L_S" output (at 46.99 41.91 180) (effects (font (size 1.27 1.27)) (justify left)))
  (pin "IN_R_C" input (at 46.99 55.88 180) (effects (font (size 1.27 1.27)) (justify left)))
  (pin "IN_R_H" input (at 46.99 53.34 180) (effects (font (size 1.27 1.27)) (justify left)))
  (pin "IN_R_S" input (at 46.99 58.42 180) (effects (font (size 1.27 1.27)) (justify left)))
  (pin "LED_L_POST" output (at 73.66 77.47 270) (effects (font (size 1.27 1.27)) (justify left)))
  (pin "LED_R_POST" output (at 76.2 77.47 270) (effects (font (size 1.27 1.27)) (justify left)))
  (pin "OUT_L_C" output (at 113.03 39.37 0) (effects (font (size 1.27 1.27)) (justify right)))
  (pin "OUT_L_H" output (at 113.03 36.83 0) (effects (font (size 1.27 1.27)) (justify right)))
  (pin "OUT_L_S" output (at 113.03 41.91 0) (effects (font (size 1.27 1.27)) (justify right)))
  (pin "OUT_R_C" output (at 113.03 55.88 0) (effects (font (size 1.27 1.27)) (justify right)))
  (pin "OUT_R_H" output (at 113.03 53.34 0) (effects (font (size 1.27 1.27)) (justify right)))
  (pin "OUT_R_S" output (at 113.03 58.42 0) (effects (font (size 1.27 1.27)) (justify right)))
  (pin "POST_L" input (at 113.03 63.5 0) (effects (font (size 1.27 1.27)) (justify right)))
  (pin "POST_R" input (at 113.03 66.04 0) (effects (font (size 1.27 1.27)) (justify right)))
  (pin "PRE_L" output (at 46.99 68.58 180) (effects (font (size 1.27 1.27)) (justify left)))
  (pin "PRE_R" output (at 46.99 71.12 180) (effects (font (size 1.27 1.27)) (justify left)))
  (pin "ATTN_L" input (at 113.03 71.12 0) (effects (font (size 1.016 1.016)) (justify right)))
  (pin "ATTN_Ly" input (at 99.06 77.47 270) (effects (font (size 1.016 1.016)) (justify left)))
  (pin "ATTN_R" input (at 113.03 73.66 0) (effects (font (size 1.016 1.016)) (justify right)))
  (pin "ATTN_Ry" input (at 101.6 77.47 270) (effects (font (size 1.016 1.016)) (justify left))))
 (sheet
  (at 168.91 116.84)
  (size 43.18 29.21)
  (exclude_from_sim no)
  (in_bom yes)
  (on_board yes)
  (dnp no)
  (fields_autoplaced yes)
  (stroke (width 0.1524) (type solid))
  (fill (color 0 0 0 0))
  (property "Sheetname" "Power supply" (at 168.91 115.7474 0) (show_name no) (do_not_autoplace no) (effects (font (size 2.032 2.032)) (justify left bottom)))
  (property "Sheetfile" "power-supply.kicad_sch" (at 168.91 146.6346 0) (show_name no) (do_not_autoplace no) (effects (font (size 1.27 1.27)) (justify left top)))
  (pin "PS+_OUT" output (at 168.91 130.81 180) (effects (font (size 1.016 1.016)) (justify left)))
  (pin "PS-_OUT" output (at 168.91 135.89 180) (effects (font (size 1.016 1.016)) (justify left)))
  (pin "PSGND_OUT" output (at 168.91 133.35 180) (effects (font (size 1.016 1.016)) (justify left)))
  (pin "PS_AC1" input (at 212.09 125.73 0) (effects (font (size 1.016 1.016)) (justify right)))
  (pin "PS_AC2" input (at 212.09 128.27 0) (effects (font (size 1.016 1.016)) (justify right))))
 (sheet_instances
  (path ""
   (page "2"))))
